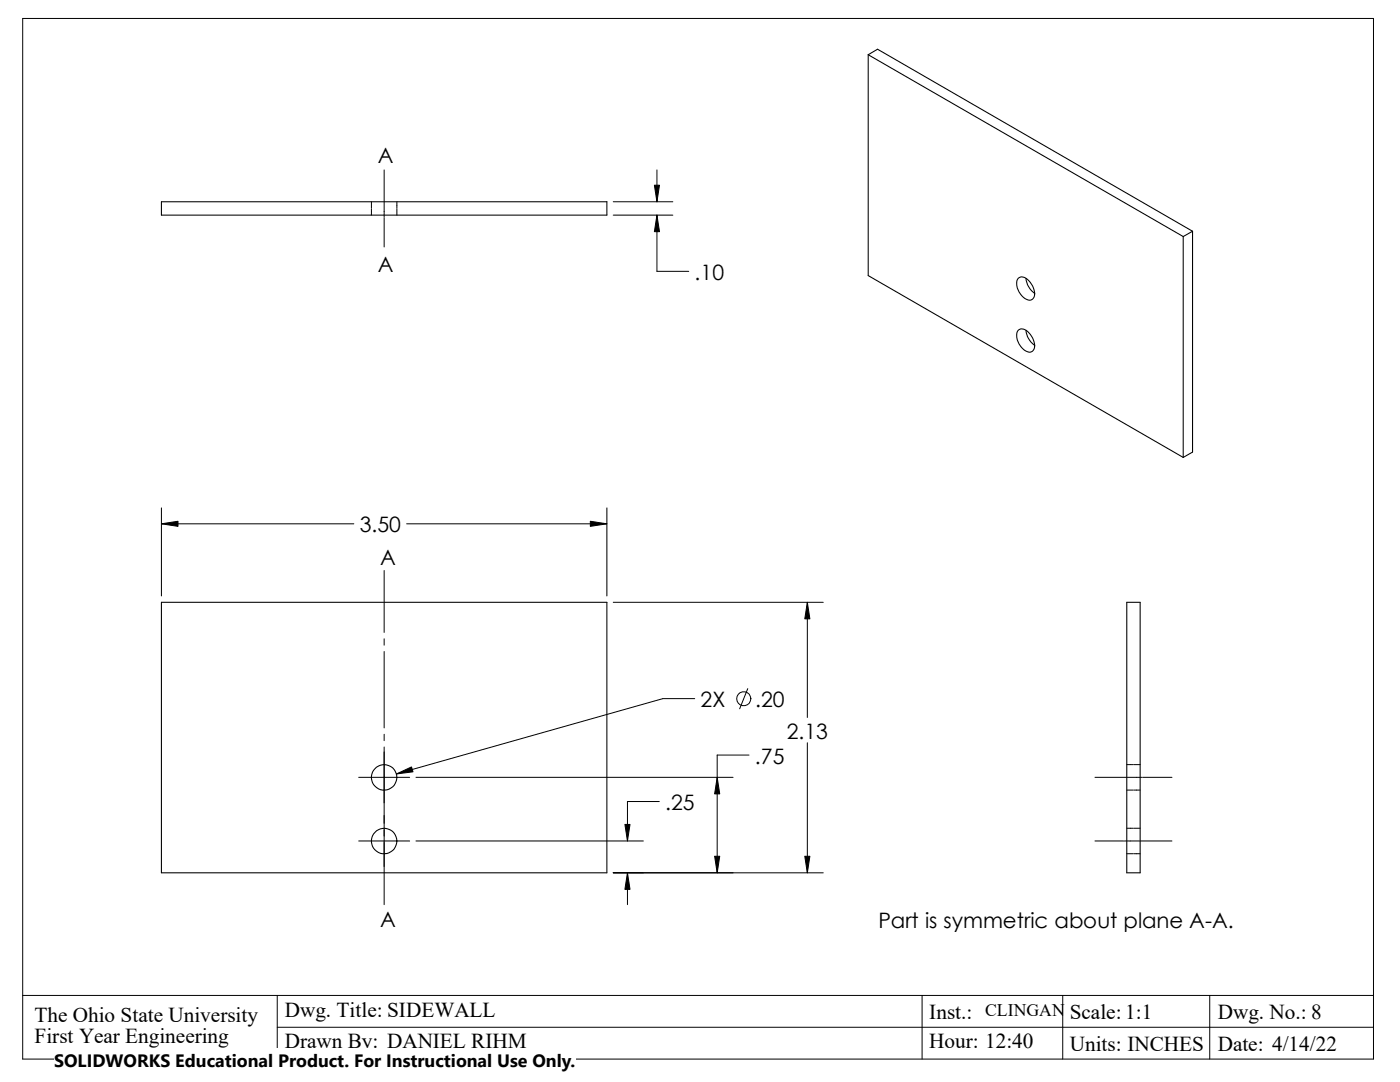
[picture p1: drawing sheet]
<svg xmlns="http://www.w3.org/2000/svg" width="279mm" height="216mm" viewBox="0 0 279 216" stroke-linecap="round" stroke-linejoin="round" font-family="sans-serif">
<g fill="none" stroke="#000" stroke-width=".2">
<path d="M4.5 3.7h269.6v207.6h-269.6zM76.7 33.9v9.4M131.1 33.9v6.4M74.1 40.3v1.2M74.1 41.7v1.2M76.7 43.5v5.8M79.2 40.3v1.2M79.2 41.7v1.2M122.4 42.9h11.9M122.4 40.3h11.9M131.1 42.9v11.2h6.4M32.2 104.5h38.4"/>
<path d="M32.2 101.3v17.6M76.7 113.8v12.4M81.2 104.5h39.9M121.1 101.3v17.6M76.7 127.5v1.2M76.7 130v15.2M122.4 120.2h41.9M138.6 139.4h-6.3l-53.2 15M149.2 137.4l-1.6 4M161.1 120.2v23M71.6 155.1h10.1M76.7 146.5v1.3"/>
<path d="M76.7 149.1v31.4M83 155.1h63.3M131.6 159.9h-6.4v7.9M149.5 150.7h-6.4v23.5M161.1 148.2v26M218.5 155.1h9.5M224.9 157.6h1.2M224.9 152.6h1.2M226.3 157.6h1.2M226.3 152.6h1.2M228.1 155.1h5.8M71.6 167.8h10.1"/>
<path d="M83 167.8h45.4M122.4 174.2h41.9M125.2 174.2v6.3M218.5 167.8h5.8M224.4 167.8h9.5M224.9 170.3h1.2M224.9 165.3h1.2M226.3 170.3h1.2M226.3 165.3h1.2M4.5 198.6h269.6M55.3 198.6v12.7M184 198.6v12.7"/>
<path d="M212.1 198.6v12.7M241.4 198.6v12.7M55.3 205h218.8"/>
<circle cx="148.4" cy="139.4" r="1.42"/>
</g>
<g fill="none" stroke="#000" stroke-width=".21">
<path d="M173.3 10.9l62.8 36.3M173.3 10.9v44.1l62.8 36.3M173.3 10.9l1.8-1.1 62.9 36.3M32.2 40.3h88.9v2.6h-88.9zM203.2 55.5a1.51 1.51 0 0 1 2.2 .5 3.2 3.2 0 0 1 .8 3.5 1.29 1.29 0 0 1-2-.2 3.1 3.1 0 0 1-1-3.8zM204.8 55.5a4 4 0 0 0 1.7 3M236.1 47.2v44.1M238 46.1l-1.9 1.1M238 46.1v44.1l-1.9 1.1M203.2 65.9a1.51 1.51 0 0 1 2.2 .5 3.2 3.2 0 0 1 .8 3.4 1.29 1.29 0 0 1-2-.2 3.1 3.1 0 0 1-1-3.7zM204.8 65.9a4 4 0 0 0 1.7 3M32.2 120.2h88.9v54h-88.9z"/>
<path d="M224.9 120.2h2.6v54h-2.6z"/>
<circle cx="76.7" cy="155.1" r="2.53"/>
<circle cx="76.7" cy="167.8" r="2.53"/>
</g>
<path d="M131.1 42.9l.5 3.3h-1zM130.6 37h1l-.5 3.3zM32.2 104.5l3.3-.5v1zM117.8 104l3.3 .5-3.3 .5zM161.1 120.2l.5 3.3h-1zM79.1 154.4l3-1.4 .3 1zM143.1 155.1l.5 3.3h-1zM125.2 174.2l.5 3.3h-1zM124.7 164.5h1l-.5 3.3zM142.6 170.9h1l-.5 3.3zM160.6 170.9h1l-.5 3.3z" fill="#000" stroke="#000" stroke-width=".2"/>
<path d="M10.8 209.2h104.1v6.7h-104.1z" fill="#fff"/>
<g font-size="4.2">
<text x="75.4" y="32.4">A</text>
<text x="75.4" y="54.2">A</text>
<text x="138.6" y="55.8">.10</text>
<text x="71.8" y="106.2">3.50</text>
<text x="75.9" y="112.8">A</text>
<text x="139.8" y="141.1">2X</text>
<text x="150.7" y="141.1">.20</text>
<text x="157" y="147.4">2.13</text>
<text x="150.7" y="152.4">.75</text>
<text x="132.7" y="161.6">.25</text>
<text x="75.9" y="185">A</text>
<text x="175.3" y="185.1">Part is symmetric about plane A-A.</text>
<text x="6.9" y="203.9">The Ohio State University</text>
<text x="56.9" y="202.9">Dwg. Title: SIDEWALL</text>
<text x="185.5" y="203.2">Inst.:</text>
<text x="213.5" y="203.2">Scale: 1:1</text>
<text x="243.1" y="203.2">Dwg. No.: 8</text>
<text x="6.9" y="208.1">First Year Engineering</text>
<text x="56.9" y="209.2">Drawn By: DANIEL RIHM</text>
<text x="185.5" y="209.2">Hour: 12:40</text>
<text x="213.5" y="209.6">Units: INCHES</text>
<text x="243" y="209.6">Date: 4/14/22</text>
</g>
<text font-size="3.6" x="10.8" y="213">SOLIDWORKS Educational Product. For Instructional Use Only.</text>
<text font-size="3.5" x="196.6" y="202.7">CLINGAN</text>
</svg>
